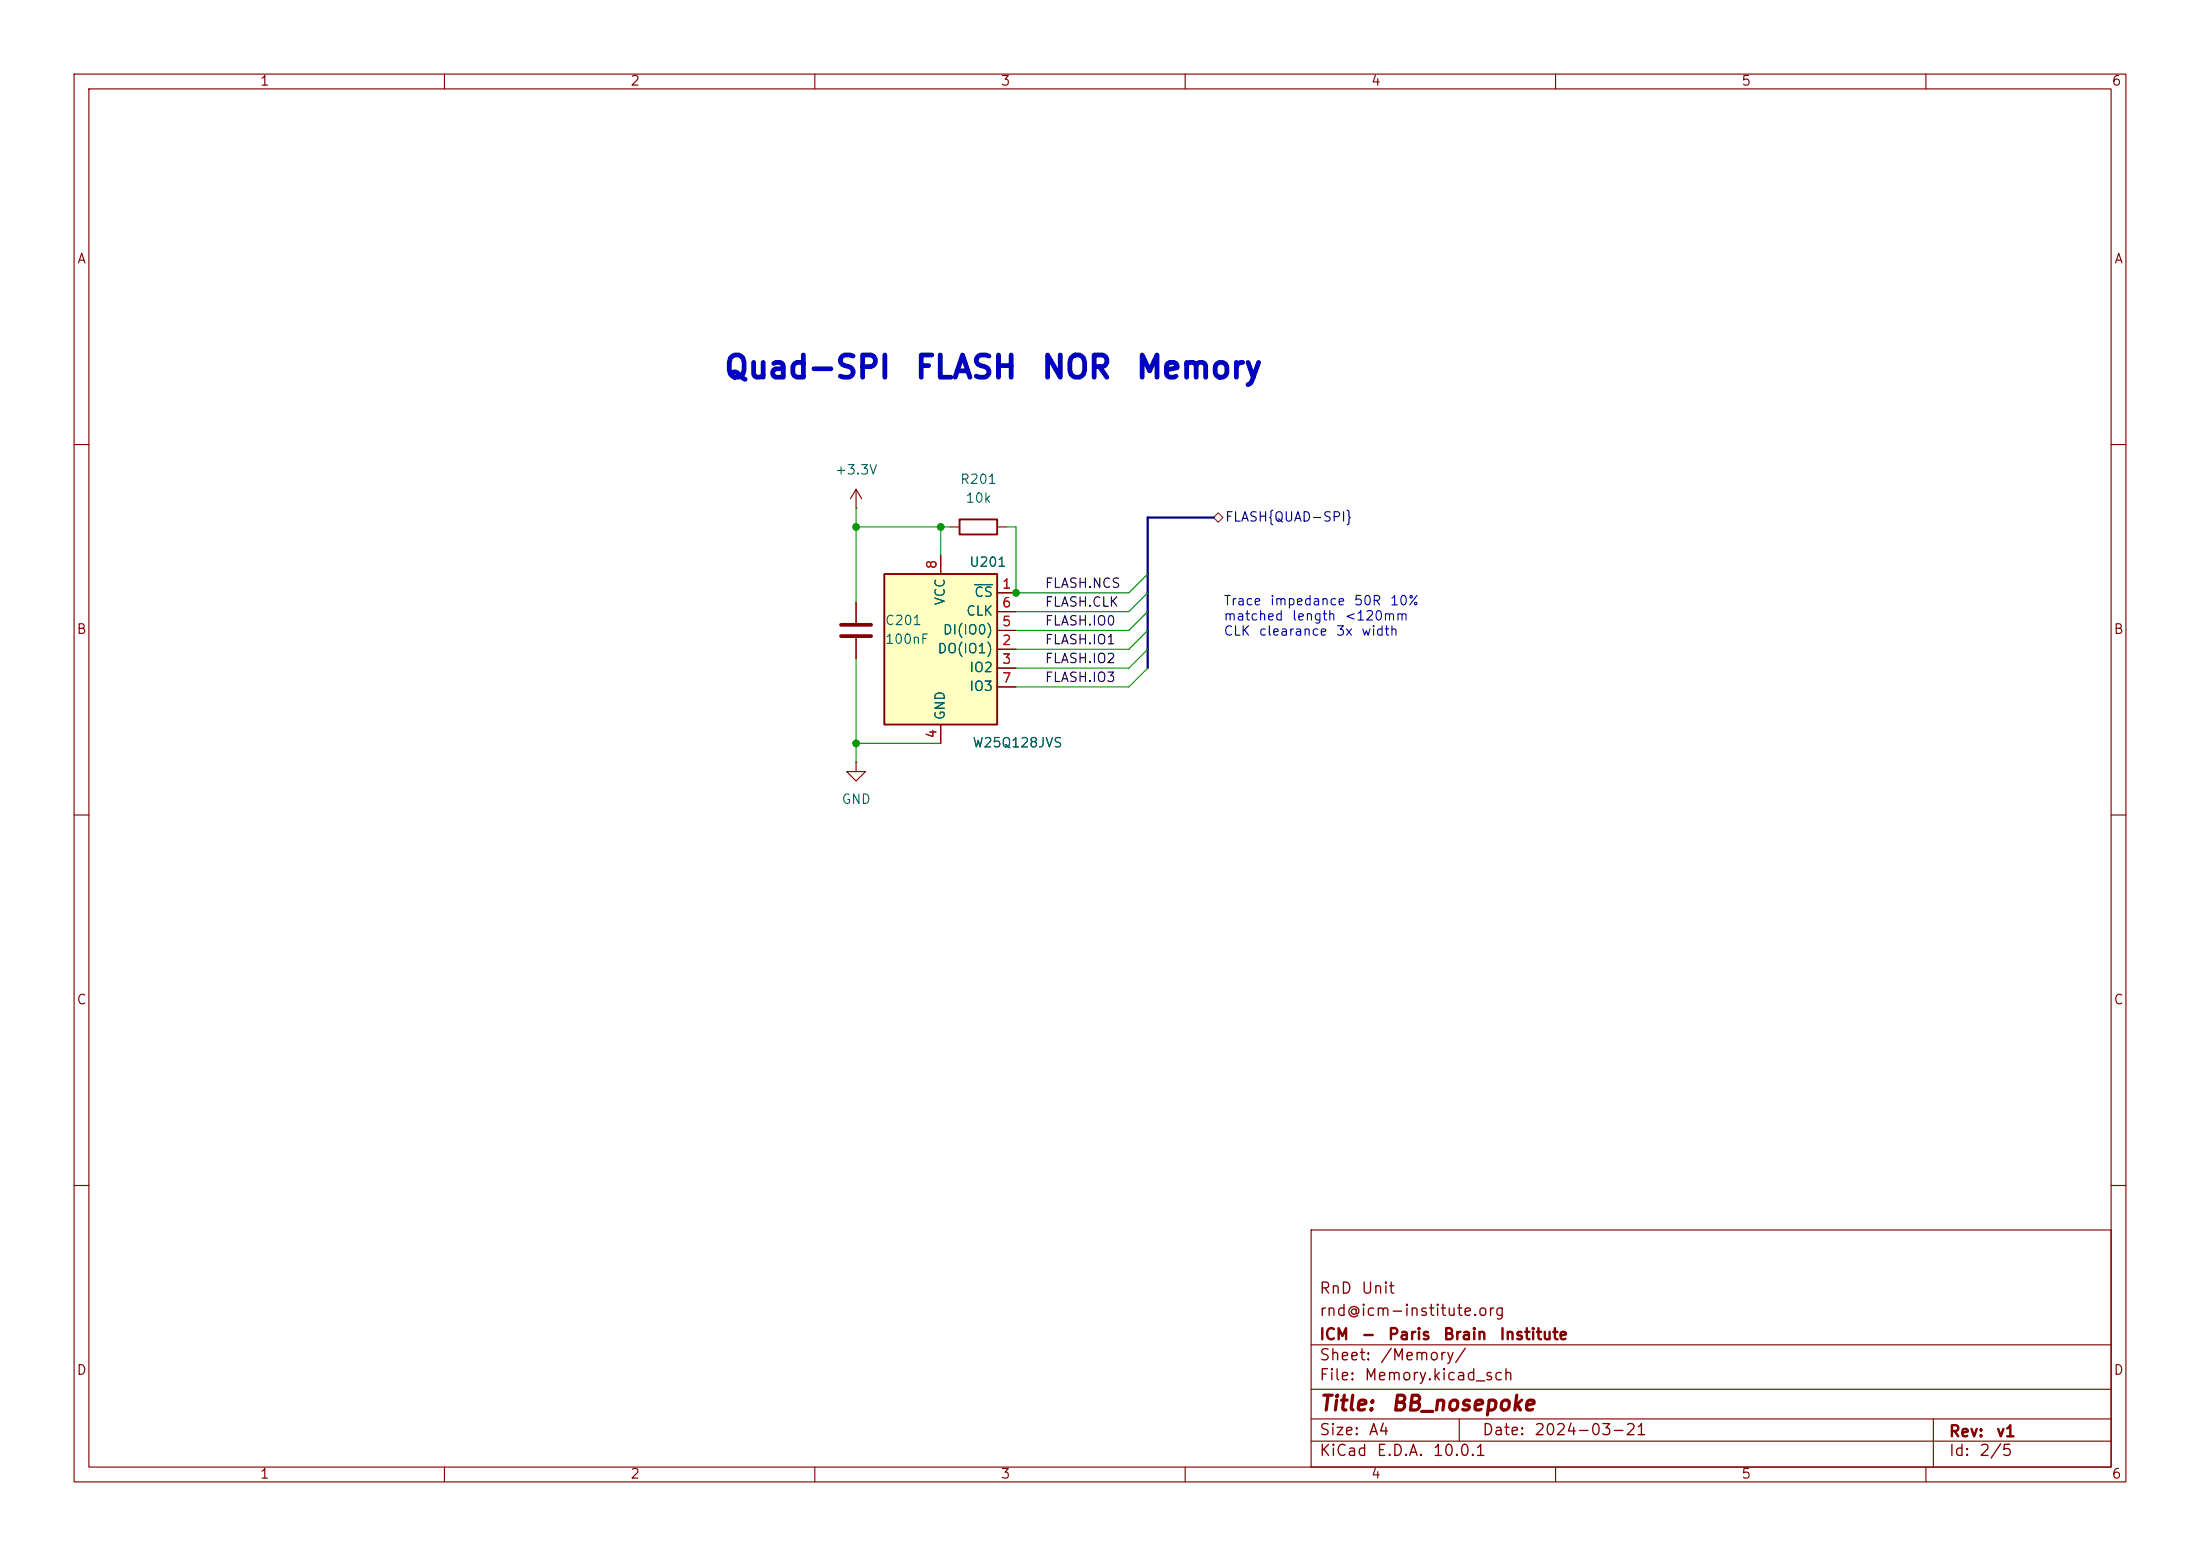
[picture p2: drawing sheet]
<svg xmlns="http://www.w3.org/2000/svg" width="297mm" height="210mm" viewBox="0 0 297 210" stroke-linecap="round" stroke-linejoin="round" font-family="sans-serif">
<g fill="none" stroke="#840000" stroke-width=".15">
<path d="M10 10h277v190h-277zM12 12h273v186h-273zM60 10v2M110 10v2M160 10v2M210 10v2M260 10v2M10 60h2M115.6 68.6h.1M115.6 66l-.8 1.3M115.6 66l.7 1.3M115.6 66v2.6"/>
<path d="M128.3 71.1h1.2M134.6 71.1h1.3M285 60h2M115.6 81.3v2.8M115.6 86.1v2.8M10 110h2M285 110h2M10 160h2M177 166h108v32h-108zM285 160h2M60 198v2M110 198v2"/>
<path d="M160 198v2M177 194.5h108M177 191.5h108M177 187.5h108M177 181.5h108M197 191.5v3M210 198v2M260 198v2M261 191.5v6.5"/>
</g>
<path d="M129.5 70.1h5.1v2h-5.1z" fill="none" stroke="#840000" stroke-width=".25"/>
<path d="M113.5 85.9h4.1M113.5 84.3h4.1" fill="none" stroke="#840000" stroke-width=".51"/>
<path d="M119.4 77.5h15.2v20.3h-15.2z" fill="#ffffc2"/>
<path d="M119.4 77.5h15.2v20.3h-15.2z" fill="none" stroke="#840000" stroke-width=".25"/>
<path d="M127 74.9v2.6M115.6 81.3v2.8M115.6 86.1v2.8M127 97.8v2.5M134.6 80h2.6M134.6 87.6h2.6M134.6 90.2h2.6M134.6 85.1h2.6M134.6 82.6h2.6M134.6 92.7h2.6M115.6 102.9v1.2h1.2l-1.2 1.3-1.3-1.3h1.3M115.6 102.9h.1" fill="none" stroke="#840000" stroke-width=".15"/>
<path d="M131.6 78.9h2.4" fill="none" stroke="#006464" stroke-width=".15"/>
<path d="M163.8 69.9l.7-.7 .6 .7-.6 .6z" fill="none" stroke="#725600" stroke-width=".15"/>
<path d="M163.8 69.9h-8.9v20.3" fill="none" stroke="#000084" stroke-width=".3"/>
<path d="M115.6 71.1h12.7M115.6 68.6v12.7M127 71.1v3.8M135.9 71.1h1.3v8.9h15.2l2.5-2.5M115.6 88.9v14M154.9 82.6l-2.5 2.5h-15.2M154.9 80l-2.5 2.6h-15.2M154.9 87.6l-2.5 2.6h-15.2M154.9 85.1l-2.5 2.5h-15.2M154.9 90.2l-2.5 2.5h-15.2M115.6 100.3h11.4" fill="none" stroke="#009600" stroke-width=".15"/>
<g fill="#009600" stroke="#009600" stroke-width=".14">
<circle cx="115.6" cy="71.1" r=".46"/>
<circle cx="127" cy="71.1" r=".46"/>
<circle cx="137.2" cy="80" r=".46"/>
<circle cx="115.6" cy="100.3" r=".46"/>
</g>
<g font-size="3" fill="#0000c2">
<text x="97.6" y="51.8">Quad-SPI</text>
<text x="123.4" y="51.8">FLASH</text>
<text x="140.4" y="51.8">NOR</text>
<text x="153.2" y="51.8">Memory</text>
</g>
<g font-size="2" fill="#840000">
<text x="178" y="190.9">Title:</text>
<text x="187.7" y="190.9">BB_nosepoke</text>
</g>
<g font-size="1.5" fill="#840000">
<text x="178" y="178">rnd@icm-institute.org</text>
<text x="178" y="175">RnD</text>
<text x="183.7" y="175">Unit</text>
<text x="178" y="184">Sheet:</text>
<text x="178" y="181.2">ICM</text>
<text x="183.7" y="181.2">-</text>
<text x="186.2" y="184">/Memory/</text>
<text x="187.3" y="181.2">Paris</text>
<text x="194.7" y="181.2">Brain</text>
<text x="202.3" y="181.2">Institute</text>
<text x="178" y="186.7">File:</text>
<text x="184.1" y="186.7">Memory.kicad_sch</text>
<text x="178" y="196.9">KiCad</text>
<text x="178" y="194.1">Size:</text>
<text x="184.7" y="194.1">A4</text>
<text x="185.7" y="196.9">E.D.A.</text>
<text x="193.3" y="196.9">10.0.1</text>
<text x="200" y="194.1">Date:</text>
<text x="207" y="194.1">2024-03-21</text>
<text x="263" y="194.3">Rev:</text>
<text x="263" y="196.9">Id:</text>
<text x="267.1" y="196.9">2/5</text>
<text x="269.4" y="194.3">v1</text>
</g>
<g font-size="1.3" fill="#840000">
<text x="35" y="11.9">1</text>
<text x="85" y="11.9">2</text>
<text x="135" y="11.9">3</text>
<text x="185" y="11.9">4</text>
<text x="235" y="11.9">5</text>
<text x="285" y="11.9">6</text>
<text x="10.3" y="35.9">A</text>
<text x="285.3" y="35.9">A</text>
<text x="10.3" y="85.9">B</text>
<text x="285.3" y="85.9">B</text>
<text x="10.3" y="135.9">C</text>
<text x="285.3" y="135.9">C</text>
<text x="10.3" y="185.9">D</text>
<text x="285.3" y="185.9">D</text>
<text x="35" y="199.9">1</text>
<text x="85" y="199.9">2</text>
<text x="135" y="199.9">3</text>
<text x="185" y="199.9">4</text>
<text x="235" y="199.9">5</text>
<text x="285" y="199.9">6</text>
</g>
<g font-size="1.3" fill="#006464">
<text x="112.6" y="64.4">+3.3V</text>
<text x="129.5" y="65.6">R201</text>
<text x="130.3" y="68.2">10k</text>
<text x="130.8" y="76.8">U201</text>
<text x="127.9" y="81.8" transform="rotate(-90 127.9 81.8)">VCC</text>
<text x="130.3" y="83.4">CLK</text>
<text x="131.4" y="80.9">CS</text>
<text x="119.4" y="84.7">C201</text>
<text x="119.4" y="87.2">100nF</text>
<text x="126.5" y="88.5">DO(IO1)</text>
<text x="127.2" y="86">DI(IO0)</text>
<text x="130.8" y="91">IO2</text>
<text x="130.8" y="93.6">IO3</text>
<text x="127.9" y="97.3" transform="rotate(-90 127.9 97.3)">GND</text>
<text x="131.2" y="101.2">W25Q128JVS</text>
<text x="113.5" y="108.8">GND</text>
</g>
<text font-size="1.3" fill="#000084" x="165.3" y="70.7">FLASH{QUAD-SPI}</text>
<g font-size="1.3" fill="#a90000">
<text x="126.7" y="76.9" transform="rotate(-90 126.7 76.9)">8</text>
<text x="135.2" y="79.8">1</text>
<text x="135.2" y="82.3">6</text>
<text x="135.2" y="87.4">2</text>
<text x="135.2" y="89.9">3</text>
<text x="135.2" y="84.8">5</text>
<text x="135.2" y="92.5">7</text>
<text x="126.7" y="99.8" transform="rotate(-90 126.7 99.8)">4</text>
</g>
<g font-size="1.3" fill="#0f0f0f">
<text x="141" y="82.2">FLASH.CLK</text>
<text x="141" y="79.7">FLASH.NCS</text>
<text x="141" y="84.7">FLASH.IO0</text>
<text x="141" y="87.3">FLASH.IO1</text>
<text x="141" y="89.8">FLASH.IO2</text>
<text x="141" y="92.4">FLASH.IO3</text>
</g>
<g font-size="1.3" fill="#0000c2">
<text x="165.1" y="82">Trace</text>
<text x="171.4" y="82">impedance</text>
<text x="182.7" y="82">50R</text>
<text x="187.5" y="82">10%</text>
<text x="165.1" y="84.1">matched</text>
<text x="165.1" y="86.1">CLK</text>
<text x="169.8" y="86.1">clearance</text>
<text x="174.3" y="84.1">length</text>
<text x="180.3" y="86.1">3x</text>
<text x="181.4" y="84.1">&lt;120mm</text>
<text x="183.7" y="86.1">width</text>
</g>
</svg>
